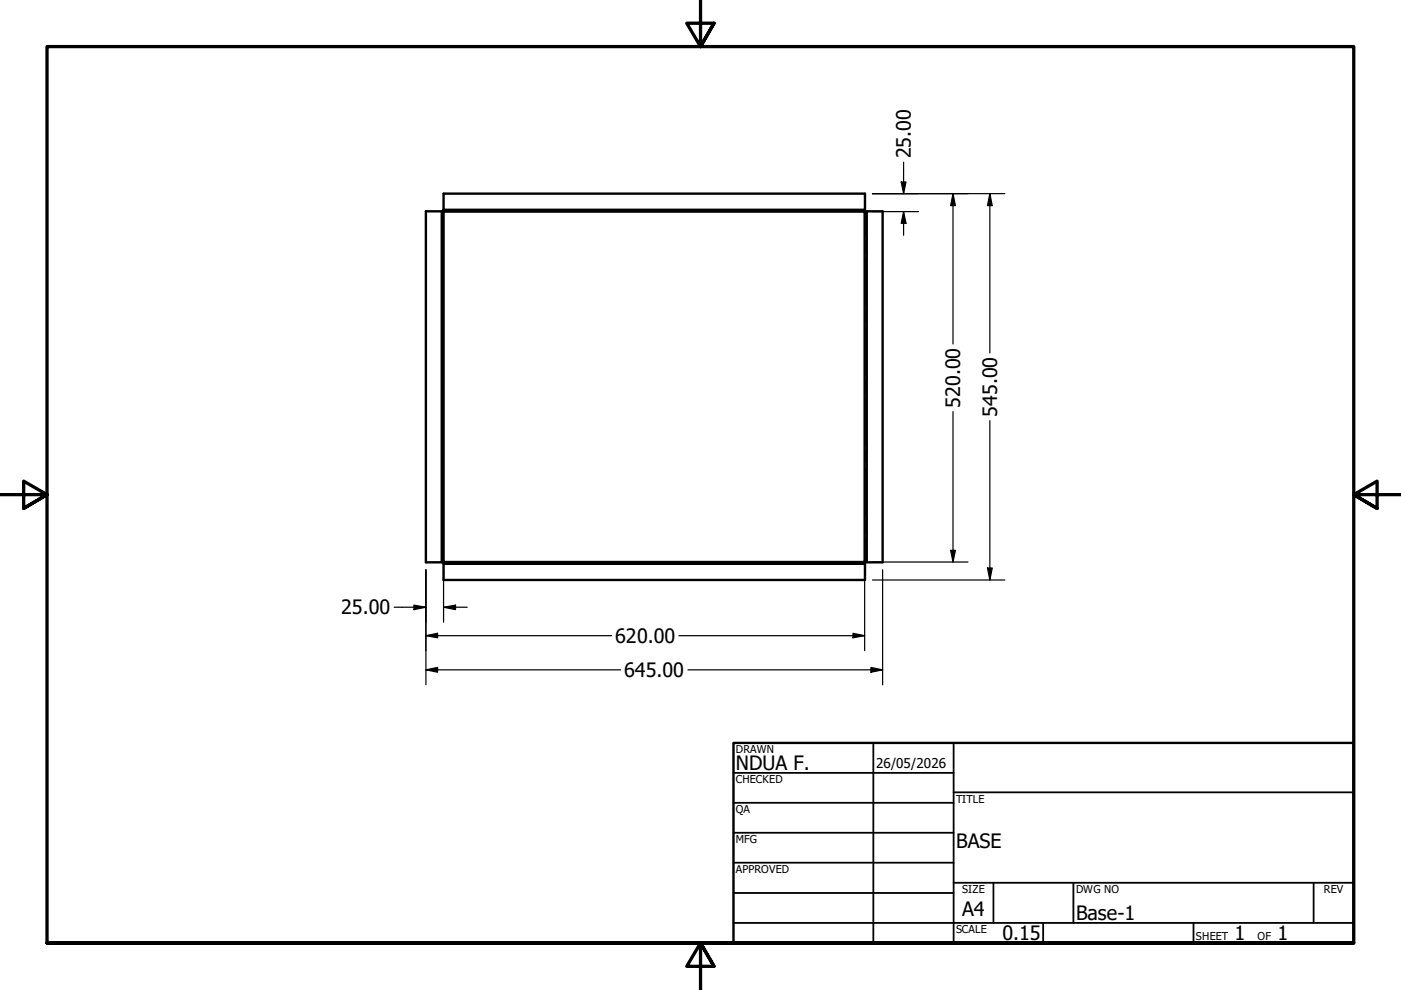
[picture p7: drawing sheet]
<svg xmlns="http://www.w3.org/2000/svg" width="297mm" height="210mm" viewBox="0 0 297 210" stroke-linecap="round" stroke-linejoin="round" font-family="sans-serif">
<!-- layer: Bend Extent (ANSI) -->
<path d="M93.7 44.9v74.3M94 44.9h89.3v74.3h-89.3zM94 44.5h89.3M183.8 44.9v74.3M94 119.5h89.3" fill="none" stroke="#000" stroke-width=".51"/>
<!-- layer: Bend Centerline (ANSI) -->
<g fill="none" stroke="#000" stroke-width=".25">
<path d="M93.9 44.9v4.9M93.9 51.1v2.5M93.9 54.8v9.9M94 44.7h4.3M99.4 44.7h2.1M102.6 44.7h8.5M112.1 44.7h2.1M115.3 44.7h8.5M124.9 44.7h2.1M128.1 44.7h8.5M137.7 44.7h2.1M140.8 44.7h8.6"/>
<path d="M150.4 44.7h2.1M153.6 44.7h8.5M163.1 44.7h2.2M166.4 44.7h8.4M175.9 44.7h2.2M179.1 44.7h4.2M183.6 44.9v4.9M183.6 51.1v2.5M183.6 54.8v9.9M93.9 65.9v2.5M93.9 69.6v9.9M183.6 65.9v2.5"/>
<path d="M183.6 69.6v9.9M93.9 80.8v2.4M93.9 84.5v9.9M93.9 95.6v2.5M93.9 99.3v10M183.6 80.8v2.4M183.6 84.5v9.9M183.6 95.6v2.5M183.6 99.3v10M93.9 110.5v2.4M93.9 114.2v5M94 119.4h4.3"/>
<path d="M99.4 119.4h2.1M102.6 119.4h8.5M112.1 119.4h2.1M115.3 119.4h8.5M124.9 119.4h2.1M128.1 119.4h8.5M137.7 119.4h2.1M140.8 119.4h8.6M150.4 119.4h2.1M153.6 119.4h8.5M163.1 119.4h2.2M166.4 119.4h8.4"/>
<path d="M175.9 119.4h2.2M179.1 119.4h4.2M183.6 110.5v2.4M183.6 114.2v5"/>
</g>
<!-- layer: Visible (ANSI) -->
<path d="M94 41.1h89.4l-.1 3.8 3.8-.1v74.4h-3.8l.1 3.8h-89.4v-3.8h-3.7v-74.4l3.7 .1z" fill="none" stroke="#000" stroke-width=".51"/>
<!-- layer: Border (ANSI) -->
<path d="M148.5 -.1v10l-2.9-5h5.8l-2.9 5 2.9-5M0 104.9h10l-5-2.9v5.8l5-2.9-5 2.9M297 104.9h-10l5-2.9v5.8l-5-2.9 5 2.9M10 199.9v-190h277v190h-277h277M151.4 204.9l-2.9-5 2.9 5h-5.8l2.9-5v10" fill="none" stroke="#000" stroke-width=".7"/>
<!-- layer: Title (ANSI) -->
<g fill="none" stroke="#000" stroke-width=".38">
<path d="M185.2 157.5v42.4M202.2 157.5v42.4M155.5 163.9h46.7M155.5 170.2h46.7M155.5 176.6h46.7M202.2 168h84.8M155.5 195.7h131.5M155.5 182.9h46.7M155.5 189.3h46.7M202.2 187.2h84.8M210.6 187.2v8.5M221.2 195.7v4.2"/>
<path d="M227.6 187.2v8.5M253 195.7v4.2M278.5 187.2v8.5"/>
</g>
<path d="M155.5 157.5h131.5v42.4h-131.5z" fill="none" stroke="#000" stroke-width=".51"/>
<!-- layer: Dimension (ANSI) -->
<g fill="none" stroke="#000" stroke-width=".25">
<path d="M191.1 38.6h1l-.5 2.5zM191.6 34.4v6.7M185 41.1h28M185 44.9h9.8M191.6 44.9l.5 2.4h-1zM191.6 44.9v5M202.1 41.1l.5 2.5h-1.1zM202.1 41.1v31.8M209.9 41.1l.5 2.5h-1zM209.9 41.1v33.7M202.1 87.3v31.9M209.9 89.2v33.8"/>
<path d="M185 119.2h20.2M201.5 116.7h1.1l-.5 2.5zM83.6 128.7h6.7M87.8 128.3l2.5 .4-2.5 .6zM90.3 134.8l2.5-.5v.9zM90.3 120.8v24.4M90.3 134.8h39.4M94 128.7l2.6-.4v1zM94 128.7h5.1M94 120.7v11.2M144 134.8h39.3M180.8 134.3l2.5 .5-2.5 .4z"/>
<path d="M183.3 120.7v17.3M185 123h28M187.1 120.8v24.4M209.4 120.4h1l-.5 2.6zM90.3 142l2.5-.5v1zM90.3 142h41.3M145.9 142h41.2M184.7 141.5l2.4 .5-2.4 .5z"/>
</g>
<path d="M191.1 38.6h1l-.5 2.5zM191.6 44.9l.5 2.4h-1zM202.1 41.1l.5 2.5h-1.1zM209.9 41.1l.5 2.5h-1zM201.5 116.7h1.1l-.5 2.5zM87.8 128.3l2.5 .4-2.5 .6zM90.3 134.8l2.5-.5v.9zM94 128.7l2.6-.4v1zM180.8 134.3l2.5 .5-2.5 .4zM209.4 120.4h1l-.5 2.6zM90.3 142l2.5-.5v1zM184.7 141.5l2.4 .5-2.4 .5z" fill="#000"/>
<g font-size="4.2">
<text x="193.1" y="33.6" transform="rotate(-90 193.1 33.6)">25.00</text>
<text x="203.6" y="86.5" transform="rotate(-90 203.6 86.5)">520.00</text>
<text x="211.4" y="88.4" transform="rotate(-90 211.4 88.4)">545.00</text>
<text x="72.3" y="130.3">25.00</text>
<text x="130.4" y="136.3">620.00</text>
<text x="132.3" y="143.5">645.00</text>
<text x="156" y="163.3">NDUA F.</text>
<text x="202.7" y="179.8">BASE</text>
<text x="204" y="194.2">A4</text>
<text x="228.2" y="195.1">Base-1</text>
<text x="212.5" y="199.3">0.15</text>
<text x="261.7" y="199.4">1</text>
<text x="270.8" y="199.4">1</text>
</g>
<text font-size="2.9" x="185.7" y="162.8">26/05/2026</text>
<g font-size="2.3">
<text x="156" y="159.7">DRAWN</text>
<text x="156" y="166.1">CHECKED</text>
<text x="156" y="172.4">QA</text>
<text x="202.7" y="170.2">TITLE</text>
<text x="156" y="178.8">MFG</text>
<text x="156" y="185.2">APPROVED</text>
<text x="204" y="189.4">SIZE</text>
<text x="228.2" y="189.4">DWG NO</text>
<text x="280.7" y="189.4">REV</text>
<text x="202.7" y="197.9">SCALE</text>
<text x="253.6" y="199.4">SHEET</text>
<text x="266.6" y="199.4">OF</text>
</g>
</svg>
